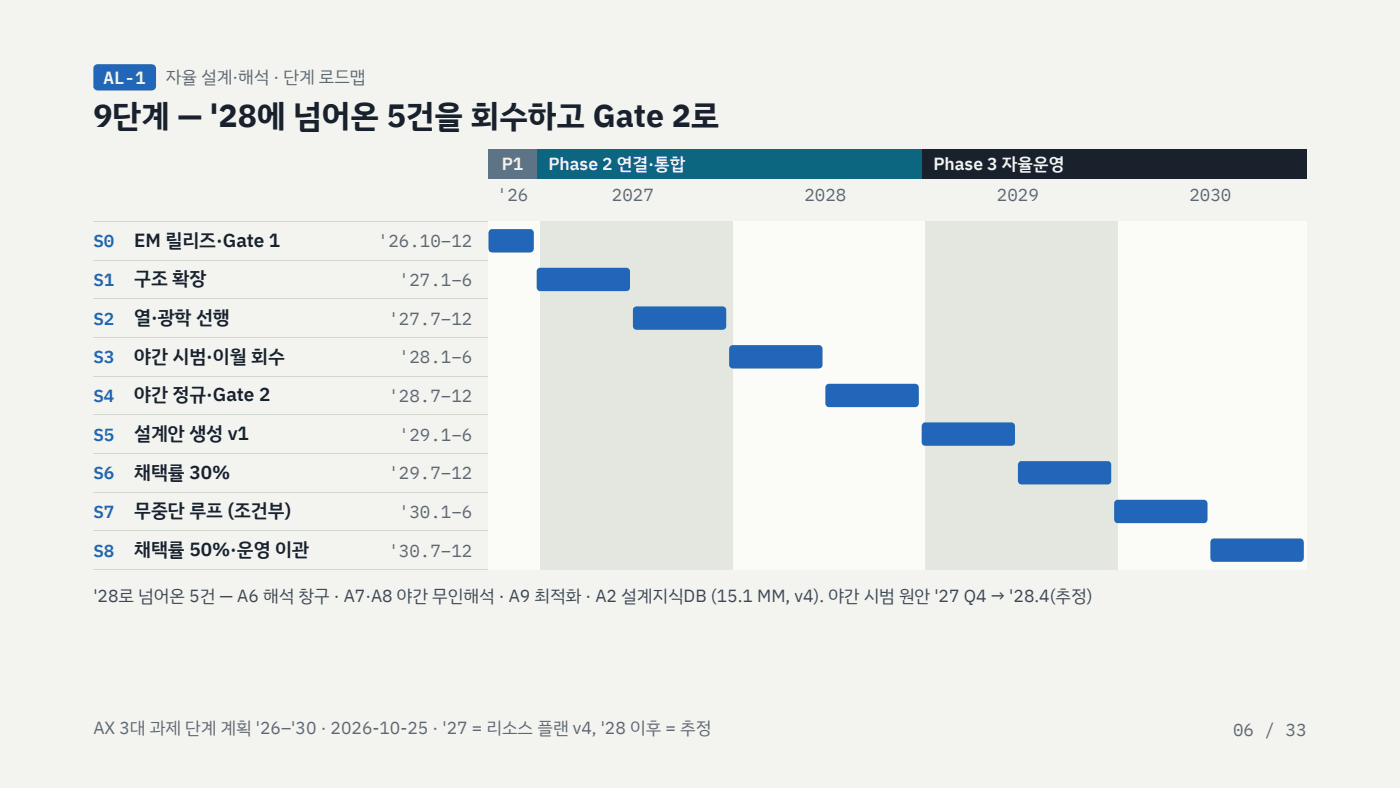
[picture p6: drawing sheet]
<svg xmlns="http://www.w3.org/2000/svg" width="508mm" height="286mm" viewBox="0 0 508 286" stroke-linecap="round" stroke-linejoin="round" font-family="sans-serif">
<path d="M0 0h508v285.8h-508z" fill="#f3f4f0"/>
<path d="M34.3 23.7l1.2-.4h19.5a1.59 1.59 0 0 1 1.6 1.6v6.3a1.59 1.59 0 0 1-1.6 1.6h-19.5a1.59 1.59 0 0 1-1.6-1.6v-6.5z" fill="#2166b8"/>
<path d="M177.3 54.2h17.4v10.6h-17.4z" fill="#5d7486"/>
<path d="M194.7 54.2h139.7v10.6h-139.7z" fill="#0d6680"/>
<path d="M334.4 54.2h139.7v10.6h-139.7z" fill="#18212c"/>
<path d="M33.9 80.3h440.2M33.9 94.3h440.2M33.9 108.3h440.2M33.9 122.4h440.2M33.9 136.4h440.2M33.9 150.4h440.2M33.9 164.4h440.2M33.9 178.5h440.2M33.9 192.5h440.2M33.9 206.5h440.2" fill="none" stroke="#d2d7d0" stroke-width=".36"/>
<path d="M177.3 80.4h296.8v13.8h-296.8z" fill="#fff"/>
<path d="M177.7 83.5l.9-.4 14.3 .1 .8 1-.1 6.5-.4 .6-.8 .2-14.3-.1-.6-.4-.2-.8v-5.8z" fill="#2166b8"/>
<path d="M177.3 94.5h296.8v13.7h-296.8z" fill="#fff"/>
<path d="M195.1 97.5l1-.4h31.5l.7 .5 .3 .7v6.3l-.5 .7-.8 .3-31.6-.1-.7-.4-.3-.7v-6z" fill="#2166b8"/>
<path d="M177.3 108.5h296.8v13.7h-296.8z" fill="#fff"/>
<path d="M230 111.5l1-.4 31.5 .1 .8 .4 .2 .7v6.3l-.5 .7-.8 .3-31.6-.1-.7-.4-.2-.7v-6z" fill="#2166b8"/>
<path d="M177.3 122.5h296.8v13.8h-296.8z" fill="#fff"/>
<path d="M265 125.5l.9-.4 31.6 .1 .7 .5 .2 .6v6.3l-.5 .7-.8 .3h-31.5l-.7-.5-.3-.6v-6z" fill="#2166b8"/>
<path d="M177.3 136.5h296.8v13.8h-296.8z" fill="#fff"/>
<path d="M299.9 139.6l.9-.4h31.6l.7 .5 .3 .6-.1 6.4-.4 .7-.8 .2h-31.6l-.7-.5-.3-.6v-6z" fill="#2166b8"/>
<path d="M177.3 150.5h296.8v13.8h-296.8z" fill="#fff"/>
<path d="M334.8 153.6l1-.4h31.5l.7 .5 .3 .6v6.4l-.5 .7-.8 .3-31.6-.1-.7-.5-.3-.6v-6z" fill="#2166b8"/>
<path d="M177.3 164.6h296.8v13.7h-296.8z" fill="#fff"/>
<path d="M369.7 167.6l1-.4 31.5 .1 .8 .4 .2 .7v6.3l-.5 .7-.8 .3-31.6-.1-.7-.4-.2-.7v-6z" fill="#2166b8"/>
<path d="M177.3 178.6h296.8v13.8h-296.8z" fill="#fff"/>
<path d="M404.7 181.6l.9-.4 31.6 .1 .7 .5 .2 .6v6.3l-.5 .7-.8 .3h-31.5l-.7-.5-.3-.6v-6z" fill="#2166b8"/>
<path d="M177.3 192.6h296.8v13.8h-296.8z" fill="#fff"/>
<path d="M439.6 195.6l.9-.3h31.6l.7 .5 .3 .6-.1 6.3-.4 .8-.8 .2h-31.6l-.7-.5-.3-.6v-6z" fill="#2166b8"/>
<text font-size="11.6" fill="#18212c" x="33.9" y="46">9단계 — '28에 넘어온 5건을 회수하고 Gate 2로</text>
<g font-size="6.9" fill="#18212c">
<text x="48.7" y="89.4">EM 릴리즈·Gate 1</text>
<text x="48.7" y="103.5">구조 확장</text>
<text x="48.7" y="117.5">열·광학 선행</text>
<text x="48.7" y="131.5">야간 시범·이월 회수</text>
<text x="48.7" y="145.5">야간 정규·Gate 2</text>
<text x="48.7" y="159.5">설계안 생성 v1</text>
<text x="48.7" y="173.6">채택률 30%</text>
<text x="48.7" y="187.6">무중단 루프 (조건부)</text>
<text x="48.7" y="201.6">채택률 50%·운영 이관</text>
</g>
<g font-size="6.3" fill="#f3f4f0">
<text x="37.6" y="30.4">AL-1</text>
<text x="182.1" y="61.6">P1</text>
<text x="199" y="61.6">Phase 2 연결·통합</text>
<text x="338.7" y="61.6">Phase 3 자율운영</text>
</g>
<g font-size="6.3" fill="#5d6873">
<text x="60.2" y="30.2">자율 설계·해석 · 단계 로드맵</text>
<text x="180.3" y="73">'26</text>
<text x="222" y="73">2027</text>
<text x="291.9" y="73">2028</text>
<text x="361.7" y="73">2029</text>
<text x="431.6" y="73">2030</text>
<text x="137.2" y="89.7">'26.10–12</text>
<text x="144.8" y="103.7">'27.1–6</text>
<text x="141" y="117.7">'27.7–12</text>
<text x="144.8" y="131.8">'28.1–6</text>
<text x="141" y="145.8">'28.7–12</text>
<text x="144.8" y="159.8">'29.1–6</text>
<text x="141" y="173.8">'29.7–12</text>
<text x="144.8" y="187.9">'30.1–6</text>
<text x="141" y="201.9">'30.7–12</text>
<text x="33.9" y="266.2">AX 3대 과제 단계 계획 '26–'30 · 2026-10-25 · '27 = 리소스 플랜 v4, '28 이후 = 추정</text>
<text x="447.5" y="267">06 / 33</text>
</g>
<g font-size="6.3" fill="#2166b8">
<text x="33.9" y="89.7">S0</text>
<text x="33.9" y="103.7">S1</text>
<text x="33.9" y="117.7">S2</text>
<text x="33.9" y="131.8">S3</text>
<text x="33.9" y="145.8">S4</text>
<text x="33.9" y="159.8">S5</text>
<text x="33.9" y="173.8">S6</text>
<text x="33.9" y="187.9">S7</text>
<text x="33.9" y="201.9">S8</text>
</g>
<text font-size="6.3" fill="#3a4757" x="33.9" y="218.3">'28로 넘어온 5건 — A6 해석 창구 · A7·A8 야간 무인해석 · A9 최적화 · A2 설계지식DB (15.1 MM, v4). 야간 시범 원안 '27 Q4 → '28.4(추정)</text>
</svg>
